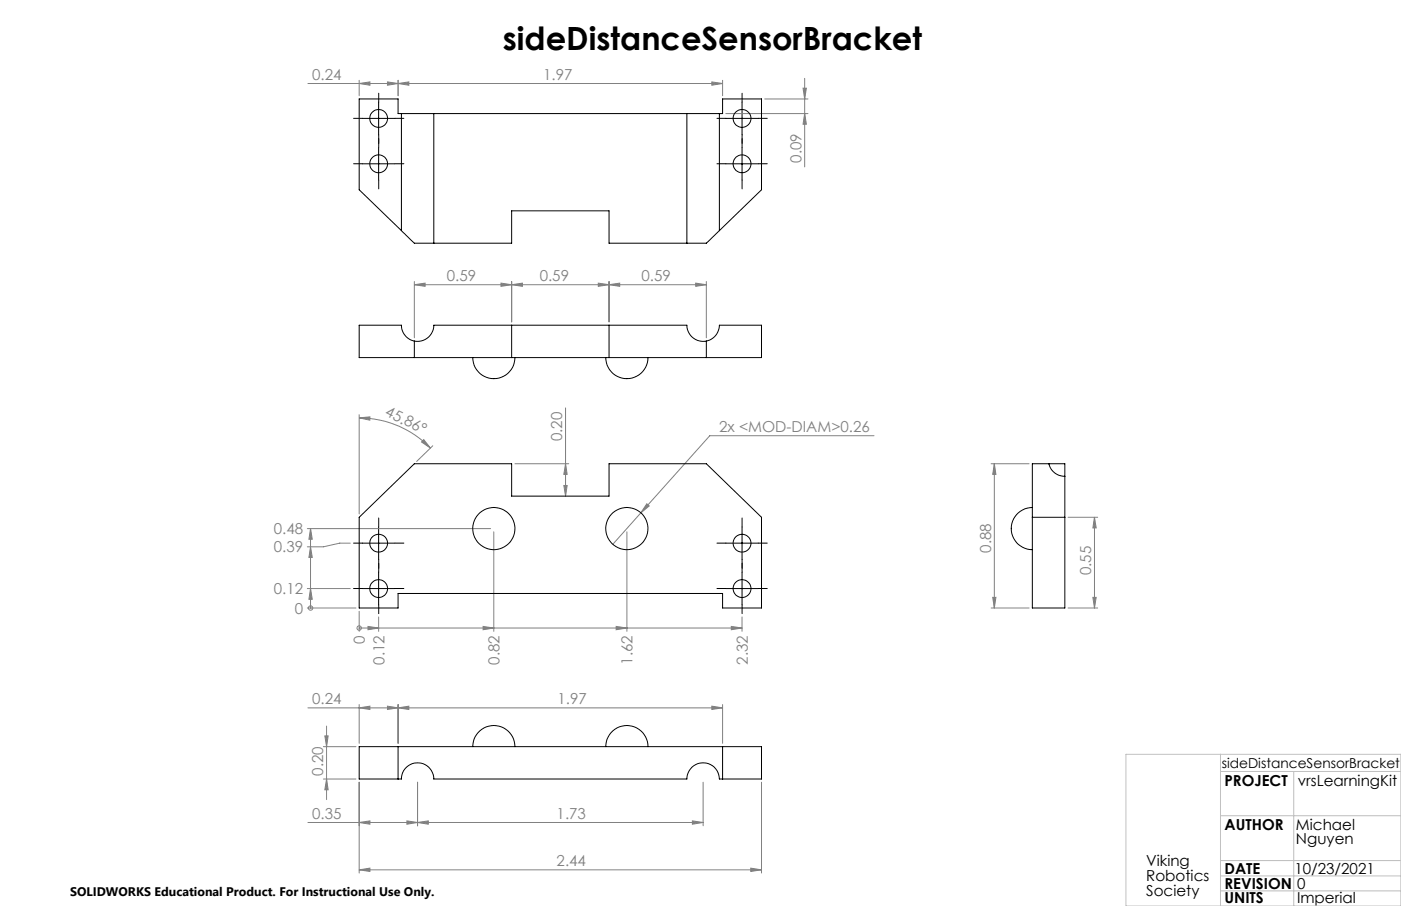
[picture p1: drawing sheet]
<svg xmlns="http://www.w3.org/2000/svg" width="432mm" height="279mm" viewBox="0 0 432 279" stroke-linecap="round" stroke-linejoin="round" font-family="sans-serif">
<g fill="none" stroke="#808080" stroke-width=".31">
<path d="M110.7 25.8l3.3-.5v1zM110.7 24.8v4.7M119.4 25.3l3.3 .5-3.3 .5zM122.7 25.8l3.3-.5v1zM122.7 24.8v4.7M219.4 25.3l3.3 .5-3.3 .5zM222.7 24.8v4.7M222.7 25.8h-127.8M223.7 35h25.3M235.7 30.5h13.3M247.5 27.2h1l-.5 3.3zM248 35l.5 3.3h-1z"/>
<path d="M248 24.2v27.3M127.7 87.8l3.3-.5v1zM127.7 86.8v17.4M127.7 87.8h90M154.4 87.3l3.3 .5-3.3 .5zM157.7 87.8l3.3-.5v1zM157.7 86.8v12.5M184.4 87.3l3.3 .5-3.3 .5zM187.7 87.8l3.3-.5v1zM187.7 86.8v12.5M214.4 87.3l3.3 .5-3.3 .5zM217.7 86.8v17.4"/>
<path d="M110.7 127.9v30.6M110.7 128.9l3.3-.3v1zM110.7 128.9a30.8 30.8 0 0 1 22 9.3M130.6 135.6l2.1 2.6-2.8-1.9zM133.4 137.5l-5 4.8M174.3 125.8v27.2M269.4 134.4h-50.6l-29.9 33.5M158.7 143h16.6M173.8 149.7h1l-.5 3.3zM174.3 143l.5 3.3h-1zM199.4 155.4l.7 .6-2.6 2.2zM305.5 143h11.7"/>
<path d="M306.5 143l.5 3.3h-1zM306.5 143v44.5M329.2 159.5h9.1M337.3 159.5l.6 3.3h-1.1zM337.3 159.5v28M94.7 163h56.5M95.7 168.6l.5 3.3h-1zM95.7 163l.5 3.3h-1zM95.7 163v24.5M107.9 167.5h-3.2l-5 1.1h-5M152.2 164v30.7M193.2 164v30.7"/>
<path d="M94.7 187.5h15M94.7 181.5h13.2M95.7 181.5l.5 3.3h-1zM95.7 187.5h.1M110.7 193.7h.1M110.7 188.5v6.2M110.7 193.7h118M113.4 193.2l3.3 .5-3.3 .5zM116.7 190.3v4.4M148.9 193.2l3.3 .5-3.3 .5zM189.9 193.2l3.3 .5-3.3 .5zM225.4 193.2l3.3 .5-3.3 .5z"/>
<path d="M228.7 190.3v4.4M305.5 187.5h11.7M306 184.2h1l-.5 3.3zM329.2 187.5h9.1M336.8 184.2h1.1l-.6 3.3zM94.9 218.3h127.8M110.7 218.3l3.3-.5v1zM110.7 217.3v11.9M119.4 217.8l3.3 .5-3.3 .5zM122.7 218.3l3.3-.5v1zM122.7 217.3v11.9M219.4 217.8l3.3 .5-3.3 .5z"/>
<path d="M222.7 217.3v11.9M99.7 230.3h10M100.1 226.9h1l-.5 3.4zM100.6 223.9v22.7M94.9 253.6h121.8M99.7 240.2h10M100.6 240.2l.5 3.4h-1zM110.7 253.6l3.3-.4v1zM110.7 241.2v28M125.4 253.2l3.3 .4-3.3 .6zM128.7 253.6l3.3-.4v1zM128.7 241.2v13.5"/>
<path d="M213.4 253.2l3.3 .4-3.3 .6zM216.7 241.2v13.5M234.7 241.2v28M110.7 268.3l3.3-.6v1zM110.7 268.3h124M231.4 267.7l3.3 .6-3.3 .4z"/>
<circle cx="95.7" cy="187.5" r=".68"/>
<circle cx="110.7" cy="193.7" r=".68"/>
</g>
<g fill="none" stroke="#000" stroke-width=".31" stroke-dasharray="15.2 1.3 1.3 1.3">
<path d="M111.7 36.5h-2.7M116.7 31.5v-2.7M121.7 36.5h2.8M223.7 36.5h-2.7M228.7 31.5v-2.7M233.7 36.5h2.8M111.7 50.5h-2.7M116.7 41.5v2.8M116.7 45.5v-2.7M116.7 55.5v2.8M121.7 50.5h2.8M223.7 50.5h-2.7"/>
<path d="M228.7 41.5v2.8M228.7 45.5v-2.7M228.7 55.5v2.8M233.7 50.5h2.8M111.7 167.5h-2.7M116.7 176.5v-2.8M116.7 162.5v-2.8M116.7 172.5v2.7M121.7 167.5h2.8M223.7 167.5h-2.7M228.7 176.5v-2.8M228.7 162.5v-2.8"/>
<path d="M228.7 172.5v2.7M233.7 167.5h2.8M111.7 181.5h-2.7M116.7 186.5v2.7M121.7 181.5h2.8M223.7 181.5h-2.7M228.7 186.5v2.7M233.7 181.5h2.8"/>
</g>
<g fill="none" stroke="#000" stroke-width=".31">
<path d="M111.7 36.5h10M116.7 31.5v10M223.7 36.5h10M228.7 31.5v10M111.7 50.5h10M116.7 45.5v10M223.7 50.5h10M228.7 45.5v10M111.7 167.5h10M116.7 162.5v10M116.7 176.5v10M223.7 167.5h10"/>
<path d="M228.7 162.5v10M228.7 176.5v10M111.7 181.5h10M223.7 181.5h10"/>
</g>
<path d="M347 232.6h84.8v46.8h-84.8zM376.2 232.6v46.8M376.2 237.9h55.6M398.7 237.9v41.5M376.2 251.6h55.6M376.2 265.4h55.6M376.2 270.1h55.6M376.2 274.7h55.6" fill="none" stroke="#c0c0c0" stroke-width=".31"/>
<g fill="#808080">
<path d="M95.7 181.5l.5 3.3h-1zM95.7 168.6l.5 3.3h-1zM95.7 163l.5 3.3h-1z"/>
<path d="M113.4 193.2l3.3 .5-3.3 .5zM148.9 193.2l3.3 .5-3.3 .5zM189.9 193.2l3.3 .5-3.3 .5zM225.4 193.2l3.3 .5-3.3 .5z"/>
<path d="M130.6 135.6l2.1 2.6-2.8-1.9zM110.7 128.9l3.3-.3v1z"/>
<path d="M119.4 217.8l3.3 .5-3.3 .5zM110.7 218.3l3.3-.5v1zM219.4 217.8l3.3 .5-3.3 .5zM122.7 218.3l3.3-.5v1zM119.4 25.3l3.3 .5-3.3 .5zM110.7 25.8l3.3-.5v1z"/>
<path d="M199.4 155.4l-1.9 2.8 2.6-2.2zM110.7 268.3l3.3-.6v1zM231.4 267.7l3.3 .6-3.3 .4zM110.7 253.6l3.3-.4v1zM125.4 253.2l3.3 .4-3.3 .6zM128.7 253.6l3.3-.4v1zM213.4 253.2l3.3 .4-3.3 .6zM127.7 87.8l3.3-.5v1zM154.4 87.3l3.3 .5-3.3 .5zM157.7 87.8l3.3-.5v1zM184.4 87.3l3.3 .5-3.3 .5zM187.7 87.8l3.3-.5v1zM214.4 87.3l3.3 .5-3.3 .5z"/>
<path d="M173.8 149.7h1l-.5 3.3zM174.3 143l.5 3.3h-1z"/>
<path d="M100.1 226.9h1l-.5 3.4zM100.6 240.2l.5 3.4h-1zM306.5 143l.5 3.3h-1zM306 184.2h1l-.5 3.3zM337.3 159.5l.6 3.3h-1.1zM336.8 184.2h1.1l-.6 3.3zM247.5 27.2h1l-.5 3.3zM248 35l.5 3.3h-1z"/>
<path d="M122.7 25.8l3.3-.5v1zM219.4 25.3l3.3 .5-3.3 .5z"/>
</g>
<g fill="none" stroke="#000" stroke-width=".31">
<path d="M123.7 35h10M123.7 35h-1v-4.5h-12v28l13 12.6M123.7 35v36.1M133.7 35h78M133.7 35v40M211.7 35h10M211.7 35v40M221.7 35h1v-4.5h12v28l-13 12.6M221.7 35v36.1M123.7 71.1l2.9 2.9a1.93 1.93 0 0 0 2.4 1h4.7M133.7 75h24v-10h30v10h24M221.7 71.1l-2.9 2.9a1.93 1.93 0 0 1-2.4 1h-4.7"/>
<path d="M127.7 105.2a5 5 0 0 0 6-4.9h78a5 5 0 0 0 6 4.9M127.7 105.2a5.1 5.1 0 0 1-4-4.9h-13v10h124v-10h-13a5.1 5.1 0 0 1-4 4.9M127.7 105.2v5.1M145.7 110.3a6.5 6.5 0 0 0 6.5 6.5 6.5 6.5 0 0 0 6.5-6.5M157.7 100.3v10M186.7 110.3a6.5 6.5 0 0 0 6.5 6.5 6.5 6.5 0 0 0 6.5-6.5M187.7 100.3v10M217.7 105.2v5.1M110.7 159.5l17-16.5h30v10h30v-10h30l17 16.5v28h-12v-4.5h-100v4.5h-12zM318.2 156.5a6.5 6.5 0 0 0-6.5 6.5 6.5 6.5 0 0 0 6.5 6.5M318.2 143h10v44.5h-10zM318.2 159.5h10"/>
<path d="M323.3 143a4.9 4.9 0 0 0 4.9 3.9M110.7 230.3h124v9.9h-13a5 5 0 0 0-5-4.9 5 5 0 0 0-5 4.9h-78a5 5 0 0 0-5-4.9 5 5 0 0 0-5 4.9h-13zM122.7 230.3v9.9M145.7 230.3a6.5 6.5 0 0 1 6.5-6.6 6.5 6.5 0 0 1 6.5 6.6M186.7 230.3a6.5 6.5 0 0 1 6.5-6.6 6.5 6.5 0 0 1 6.5 6.6M222.7 230.3v9.9"/>
<circle cx="116.7" cy="36.5" r="2.75"/>
<circle cx="228.7" cy="36.5" r="2.75"/>
<circle cx="116.7" cy="50.5" r="2.75"/>
<circle cx="228.7" cy="50.5" r="2.75"/>
<circle cx="116.7" cy="167.5" r="2.75"/>
<circle cx="152.2" cy="163" r="6.5"/>
<circle cx="193.2" cy="163" r="6.5"/>
<circle cx="228.7" cy="167.5" r="2.75"/>
<circle cx="116.7" cy="181.5" r="2.75"/>
<circle cx="228.7" cy="181.5" r="2.75"/>
</g>
<text font-size="9.9" x="155" y="15.5">sideDistanceSensorBracket</text>
<g font-size="4.7" fill="#808080">
<text x="96.2" y="24.7">0.24</text>
<text x="167.4" y="24.7">1.97</text>
<text x="247" y="50.2" transform="rotate(-90 247 50.2)">0.09</text>
<text x="137.7" y="86.8">0.59</text>
<text x="166.3" y="86.8">0.59</text>
<text x="197.7" y="86.8">0.59</text>
<text x="118.4" y="128.1" transform="rotate(26 118.4 128.1)">45.86°</text>
<text x="173.3" y="136.1" transform="rotate(-90 173.3 136.1)">0.20</text>
<text x="221.7" y="133.4">2x &lt;MOD-DIAM&gt;0.26</text>
<text x="84.4" y="164.8">0.48</text>
<text x="84.4" y="170.4">0.39</text>
<text x="305.5" y="170.4" transform="rotate(-90 305.5 170.4)">0.88</text>
<text x="336.3" y="177.5" transform="rotate(-90 336.3 177.5)">0.55</text>
<text x="84.4" y="183.3">0.12</text>
<text x="90.8" y="189.3">0</text>
<text x="112.5" y="198.6" transform="rotate(-90 112.5 198.6)">0</text>
<text x="118.5" y="205" transform="rotate(-90 118.5 205)">0.12</text>
<text x="154" y="205" transform="rotate(-90 154 205)">0.82</text>
<text x="195" y="205" transform="rotate(-90 195 205)">1.62</text>
<text x="230.5" y="205" transform="rotate(-90 230.5 205)">2.32</text>
<text x="96.2" y="217.3">0.24</text>
<text x="171.8" y="217.3">1.97</text>
<text x="99.6" y="239.2" transform="rotate(-90 99.6 239.2)">0.20</text>
<text x="96.2" y="252.6">0.35</text>
<text x="171.6" y="252.6">1.73</text>
<text x="171.6" y="267.2">2.44</text>
</g>
<g font-size="4.7">
<text x="377.4" y="242.3">PROJECT</text>
<text x="400" y="242.3">vrsLearningKit</text>
<text x="377.4" y="255.9">AUTHOR</text>
<text x="399.4" y="255.9">Michael</text>
<text x="399.4" y="260.4">Nguyen</text>
<text x="353.3" y="267.1">Viking</text>
<text x="377.4" y="269.5">DATE</text>
<text x="399" y="269.5">10/23/2021</text>
<text x="353.3" y="271.7">Robotics</text>
<text x="377.4" y="274">REVISION</text>
<text x="399.8" y="274">0</text>
<text x="353.3" y="276.2">Society</text>
<text x="377.4" y="278.5">UNITS</text>
<text x="399.8" y="278.5">Imperial</text>
</g>
<text font-size="4.2" x="376.5" y="236.7">sideDistanceSensorBracket</text>
<text font-size="3.8" x="21.6" y="276.3">SOLIDWORKS Educational Product. For Instructional Use Only.</text>
</svg>
